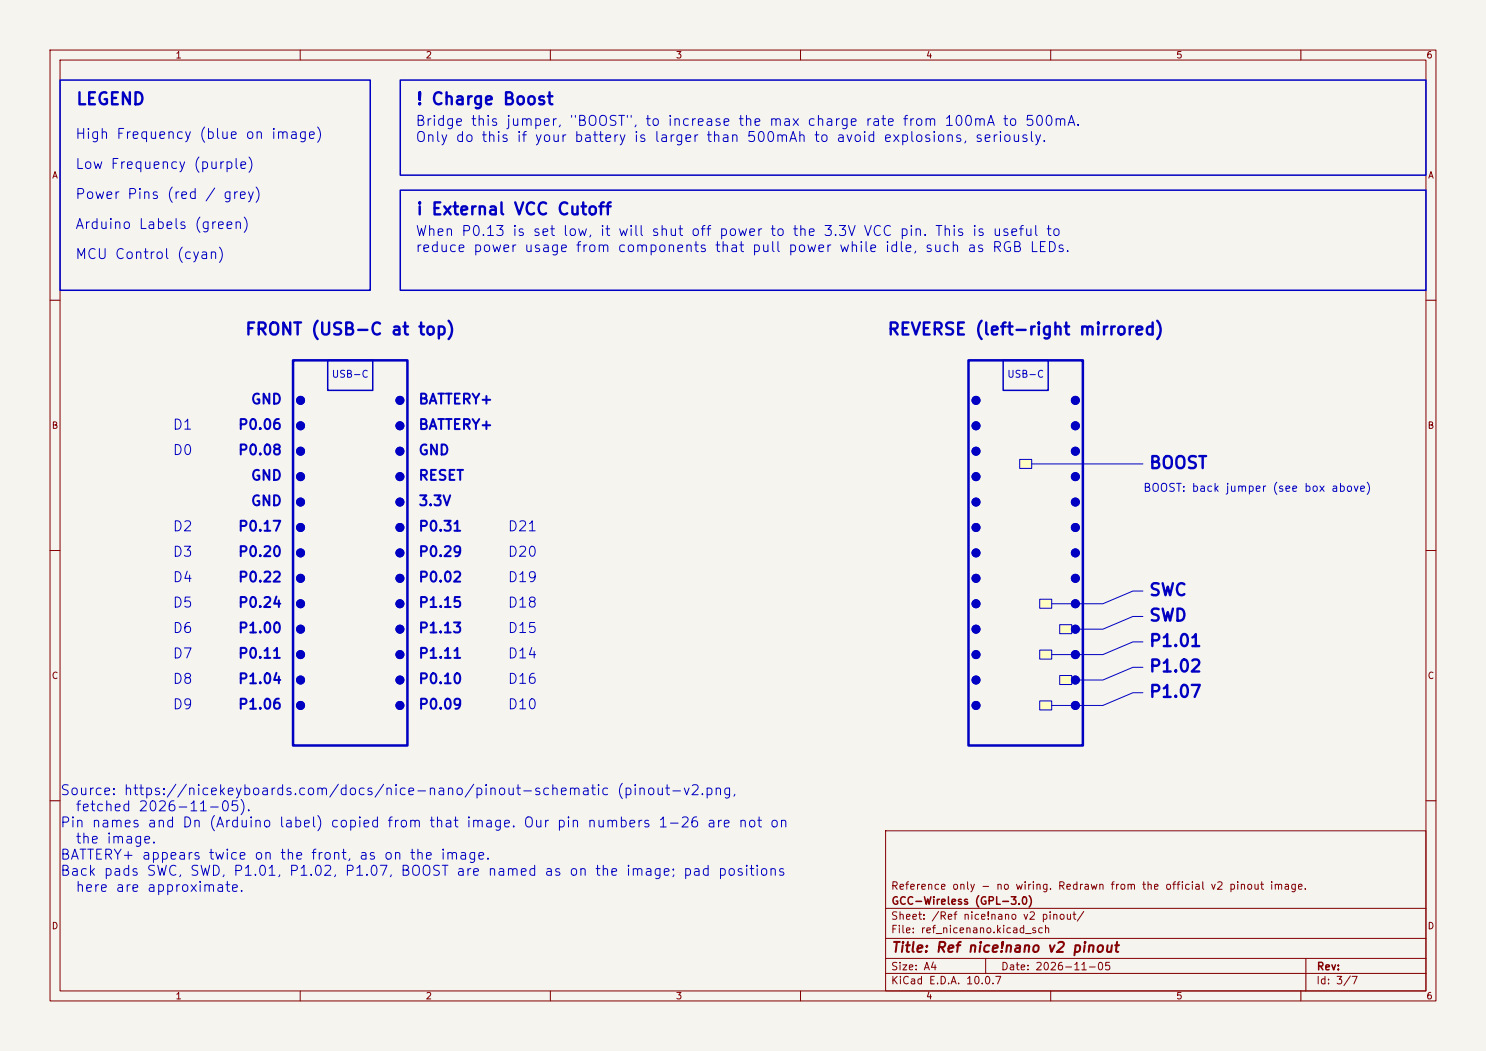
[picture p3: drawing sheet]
<svg xmlns="http://www.w3.org/2000/svg" width="297mm" height="210mm" viewBox="0 0 297 210" stroke-linecap="round" stroke-linejoin="round" font-family="sans-serif">
<path d="M0 0h297v210h-297z" fill="#f5f4ef" stroke="#f5f4ef" stroke-width=".2"/>
<g fill="none" stroke="#840000" stroke-width=".2">
<path d="M10 10h277v190h-277zM12 12h273v186h-273zM60 10v2M110 10v2M160 10v2M210 10v2M260 10v2M10 60h2M285 60h2M10 110h2M285 110h2M10 160h2"/>
<path d="M177 166h108v32h-108zM285 160h2M60 198v2M110 198v2M160 198v2M177 194.5h108M177 191.5h108M177 187.5h108M177 181.5h108M197 191.5v3M210 198v2M260 198v2"/>
<path d="M261 191.5v6.5"/>
</g>
<g fill="#0000c2" stroke="#0000c2" stroke-width=".2">
<circle cx="79.9" cy="120.6" r=".8"/>
<circle cx="79.9" cy="130.8" r=".8"/>
<circle cx="79.9" cy="135.9" r=".8"/>
<circle cx="60.1" cy="141" r=".8"/>
<circle cx="79.9" cy="141" r=".8"/>
<circle cx="79.9" cy="80" r=".8"/>
<circle cx="79.9" cy="85.1" r=".8"/>
<circle cx="79.9" cy="90.2" r=".8"/>
<circle cx="60.1" cy="80" r=".8"/>
<circle cx="60.1" cy="120.6" r=".8"/>
<circle cx="60.1" cy="125.7" r=".8"/>
<circle cx="60.1" cy="130.8" r=".8"/>
<circle cx="60.1" cy="135.9" r=".8"/>
<circle cx="60.1" cy="85.1" r=".8"/>
<circle cx="79.9" cy="125.7" r=".8"/>
<circle cx="60.1" cy="90.2" r=".8"/>
<circle cx="60.1" cy="95.2" r=".8"/>
<circle cx="60.1" cy="100.3" r=".8"/>
<circle cx="60.1" cy="105.4" r=".8"/>
<circle cx="60.1" cy="110.5" r=".8"/>
<circle cx="195.1" cy="85.1" r=".8"/>
<circle cx="195.1" cy="100.3" r=".8"/>
<circle cx="195.1" cy="105.4" r=".8"/>
<circle cx="195.1" cy="110.5" r=".8"/>
<circle cx="195.1" cy="115.6" r=".8"/>
<circle cx="195.1" cy="120.6" r=".8"/>
<circle cx="195.1" cy="125.7" r=".8"/>
<circle cx="195.1" cy="130.8" r=".8"/>
<circle cx="195.1" cy="135.9" r=".8"/>
<circle cx="195.1" cy="141" r=".8"/>
<circle cx="60.1" cy="115.6" r=".8"/>
<circle cx="214.9" cy="80" r=".8"/>
<circle cx="214.9" cy="85.1" r=".8"/>
<circle cx="195.1" cy="80" r=".8"/>
<circle cx="195.1" cy="90.2" r=".8"/>
<circle cx="214.9" cy="90.2" r=".8"/>
<circle cx="195.1" cy="95.2" r=".8"/>
<circle cx="214.9" cy="95.2" r=".8"/>
</g>
<path d="M203.8 91.8h2.4v1.8h-2.4z" fill="#ffffc2"/>
<g fill="#0000c2" stroke="#0000c2" stroke-width=".2">
<circle cx="214.9" cy="100.3" r=".8"/>
<circle cx="214.9" cy="105.4" r=".8"/>
<circle cx="214.9" cy="110.5" r=".8"/>
<circle cx="214.9" cy="115.6" r=".8"/>
<circle cx="214.9" cy="120.6" r=".8"/>
<circle cx="214.9" cy="130.8" r=".8"/>
<circle cx="214.9" cy="135.9" r=".8"/>
<circle cx="214.9" cy="141" r=".8"/>
</g>
<path d="M211.8 135h2.4v1.8h-2.4z" fill="#ffffc2"/>
<g fill="#0000c2" stroke="#0000c2" stroke-width=".2">
<circle cx="79.9" cy="95.2" r=".8"/>
<circle cx="79.9" cy="100.3" r=".8"/>
<circle cx="79.9" cy="105.4" r=".8"/>
<circle cx="79.9" cy="110.5" r=".8"/>
<circle cx="79.9" cy="115.6" r=".8"/>
<circle cx="214.9" cy="125.7" r=".8"/>
</g>
<g fill="#ffffc2">
<path d="M207.8 119.7h2.4v1.8h-2.4z"/>
<path d="M211.8 124.8h2.4v1.8h-2.4z"/>
<path d="M207.8 129.9h2.4v1.8h-2.4z"/>
<path d="M207.8 140.1h2.4v1.8h-2.4z"/>
</g>
<path d="M58.6 72h22.8v77h-22.8zM193.6 72h22.8v77h-22.8z" fill="none" stroke="#0000c2" stroke-width=".5"/>
<g fill="none" stroke="#0000c2" stroke-width=".2">
<path d="M203.8 91.8h2.4v1.8h-2.4zM206.2 92.7h22.2M207.8 119.7h2.4v1.8h-2.4zM228.4 118.1h-2l-6 2.5h-10.2M207.8 129.9h2.4v1.8h-2.4zM211.8 135h2.4v1.8h-2.4zM211.8 124.8h2.4v1.8h-2.4zM228.4 133.3h-2l-6 2.6h-6.2M228.4 138.4h-2l-6 2.6h-10.2M228.4 123.2h-2l-6 2.5h-6.2M228.4 128.3h-2l-6 2.5h-10.2M207.8 140.1h2.4v1.8h-2.4z"/>
<circle cx="60.1" cy="80" r=".8"/>
<circle cx="79.9" cy="80" r=".8"/>
<circle cx="195.1" cy="80" r=".8"/>
<circle cx="214.9" cy="80" r=".8"/>
<circle cx="60.1" cy="85.1" r=".8"/>
<circle cx="60.1" cy="90.2" r=".8"/>
<circle cx="60.1" cy="95.2" r=".8"/>
<circle cx="79.9" cy="85.1" r=".8"/>
<circle cx="79.9" cy="90.2" r=".8"/>
<circle cx="79.9" cy="95.2" r=".8"/>
<circle cx="195.1" cy="95.2" r=".8"/>
<circle cx="195.1" cy="85.1" r=".8"/>
<circle cx="195.1" cy="90.2" r=".8"/>
<circle cx="214.9" cy="90.2" r=".8"/>
<circle cx="214.9" cy="85.1" r=".8"/>
<circle cx="214.9" cy="95.2" r=".8"/>
<circle cx="60.1" cy="110.5" r=".8"/>
<circle cx="60.1" cy="115.6" r=".8"/>
<circle cx="60.1" cy="105.4" r=".8"/>
<circle cx="60.1" cy="100.3" r=".8"/>
<circle cx="79.9" cy="110.5" r=".8"/>
<circle cx="79.9" cy="100.3" r=".8"/>
<circle cx="79.9" cy="115.6" r=".8"/>
<circle cx="79.9" cy="105.4" r=".8"/>
<circle cx="195.1" cy="105.4" r=".8"/>
<circle cx="195.1" cy="110.5" r=".8"/>
<circle cx="195.1" cy="100.3" r=".8"/>
<circle cx="195.1" cy="115.6" r=".8"/>
<circle cx="214.9" cy="100.3" r=".8"/>
<circle cx="214.9" cy="110.5" r=".8"/>
<circle cx="214.9" cy="115.6" r=".8"/>
<circle cx="214.9" cy="105.4" r=".8"/>
<circle cx="60.1" cy="120.6" r=".8"/>
<circle cx="60.1" cy="125.7" r=".8"/>
<circle cx="60.1" cy="130.8" r=".8"/>
<circle cx="60.1" cy="135.9" r=".8"/>
<circle cx="79.9" cy="125.7" r=".8"/>
<circle cx="79.9" cy="120.6" r=".8"/>
<circle cx="79.9" cy="130.8" r=".8"/>
<circle cx="79.9" cy="135.9" r=".8"/>
<circle cx="195.1" cy="125.7" r=".8"/>
<circle cx="195.1" cy="120.6" r=".8"/>
<circle cx="195.1" cy="130.8" r=".8"/>
<circle cx="195.1" cy="135.9" r=".8"/>
<circle cx="214.9" cy="125.7" r=".8"/>
<circle cx="214.9" cy="120.6" r=".8"/>
<circle cx="214.9" cy="135.9" r=".8"/>
<circle cx="214.9" cy="130.8" r=".8"/>
<circle cx="60.1" cy="141" r=".8"/>
<circle cx="79.9" cy="141" r=".8"/>
<circle cx="195.1" cy="141" r=".8"/>
<circle cx="214.9" cy="141" r=".8"/>
</g>
<path d="M12 16h62v42h-62zM80 16h205v19h-205zM80 38h205v20h-205zM65.5 72h9v6h-9zM200.5 72h9v6h-9z" fill="none" stroke="#0000c2" stroke-width=".3"/>
<g font-size="2.4" fill="#0000c2">
<text x="15.1" y="21.6">LEGEND</text>
<text x="83.1" y="21.6">! Charge Boost</text>
<text x="83.1" y="43.6">i External VCC Cutoff</text>
<text x="48.8" y="67.6">FRONT (USB-C at top)</text>
<text x="177.2" y="67.6">REVERSE (left-right mirrored)</text>
<text x="229.5" y="94.3">BOOST</text>
<text x="229.5" y="119.7">SWC</text>
<text x="229.5" y="124.7">SWD</text>
<text x="229.5" y="129.8">P1.01</text>
<text x="229.5" y="134.9">P1.02</text>
<text x="229.5" y="140">P1.07</text>
</g>
<g font-size="2" fill="#0000c2">
<text x="14.9" y="28.3">High Frequency (blue on image)</text>
<text x="82.9" y="25.7">Bridge this jumper, &quot;BOOST&quot;, to increase the max charge rate from 100mA to 500mA.</text>
<text x="82.9" y="28.9">Only do this if your battery is larger than 500mAh to avoid explosions, seriously.</text>
<text x="14.9" y="34.3">Low Frequency (purple)</text>
<text x="14.9" y="40.3">Power Pins (red / grey)</text>
<text x="14.9" y="46.3">Arduino Labels (green)</text>
<text x="82.9" y="47.7">When P0.13 is set low, it will shut off power to the 3.3V VCC pin. This is useful to</text>
<text x="14.9" y="52.3">MCU Control (cyan)</text>
<text x="82.9" y="50.9">reduce power usage from components that pull power while idle, such as RGB LEDs.</text>
<text x="50" y="81.3">GND</text>
<text x="83.5" y="81.3">BATTERY+</text>
<text x="34.4" y="86.4">D1</text>
<text x="47.4" y="86.3">P0.06</text>
<text x="83.5" y="86.3">BATTERY+</text>
<text x="34.4" y="91.4">D0</text>
<text x="47.4" y="91.4">P0.08</text>
<text x="83.5" y="91.4">GND</text>
<text x="50" y="96.5">GND</text>
<text x="50" y="101.6">GND</text>
<text x="83.5" y="96.5">RESET</text>
<text x="83.5" y="101.6">3.3V</text>
<text x="34.4" y="106.7">D2</text>
<text x="47.4" y="106.7">P0.17</text>
<text x="83.5" y="106.7">P0.31</text>
<text x="101.3" y="106.7">D21</text>
<text x="34.4" y="111.8">D3</text>
<text x="47.4" y="111.7">P0.20</text>
<text x="83.5" y="111.7">P0.29</text>
<text x="101.3" y="111.8">D20</text>
<text x="34.4" y="116.8">D4</text>
<text x="47.4" y="116.8">P0.22</text>
<text x="83.5" y="116.8">P0.02</text>
<text x="101.3" y="116.8">D19</text>
<text x="34.4" y="121.9">D5</text>
<text x="47.4" y="121.9">P0.24</text>
<text x="83.5" y="121.9">P1.15</text>
<text x="101.3" y="121.9">D18</text>
<text x="34.4" y="127">D6</text>
<text x="47.4" y="127">P1.00</text>
<text x="83.5" y="127">P1.13</text>
<text x="101.3" y="127">D15</text>
<text x="34.4" y="132.1">D7</text>
<text x="34.4" y="137.2">D8</text>
<text x="47.4" y="132.1">P0.11</text>
<text x="47.4" y="137.1">P1.04</text>
<text x="83.5" y="132.1">P1.11</text>
<text x="83.5" y="137.1">P0.10</text>
<text x="101.3" y="132.1">D14</text>
<text x="101.3" y="137.2">D16</text>
<text x="34.4" y="142.2">D9</text>
<text x="47.4" y="142.2">P1.06</text>
<text x="83.5" y="142.2">P0.09</text>
<text x="101.3" y="142.2">D10</text>
<text x="11.9" y="159.4">Source: https://nicekeyboards.com/docs/nice-nano/pinout-schematic (pinout-v2.png,</text>
<text x="11.9" y="165.8">Pin names and Dn (Arduino label) copied from that image. Our pin numbers 1-26 are not on</text>
<text x="14.9" y="162.6">fetched 2026-11-05).</text>
<text x="11.9" y="172.3">BATTERY+ appears twice on the front, as on the image.</text>
<text x="14.9" y="169.1">the image.</text>
<text x="11.9" y="175.5">Back pads SWC, SWD, P1.01, P1.02, P1.07, BOOST are named as on the image; pad positions</text>
<text x="14.9" y="178.7">here are approximate.</text>
</g>
<text font-size="2" fill="#840000" x="178" y="190.8">Title: Ref nice!nano v2 pinout</text>
<text font-size="1.6" fill="#0000c2" x="228.4" y="98.7">BOOST: back jumper (see box above)</text>
<g font-size="1.5" fill="#840000">
<text x="178" y="178.1">Reference only - no wiring. Redrawn from the official v2 pinout image.</text>
<text x="178" y="184.1">Sheet: /Ref nice!nano v2 pinout/</text>
<text x="178" y="181.1">GCC-Wireless (GPL-3.0)</text>
<text x="178" y="186.8">File: ref_nicenano.kicad_sch</text>
<text x="178" y="197">KiCad E.D.A. 10.0.7</text>
<text x="178" y="194.2">Size: A4</text>
<text x="200" y="194.2">Date: 2026-11-05</text>
<text x="263" y="197">Id: 3/7</text>
<text x="263" y="194.2">Rev:</text>
</g>
<g font-size="1.4" fill="#0000c2">
<text x="66.2" y="75.8">USB-C</text>
<text x="201.2" y="75.8">USB-C</text>
</g>
<g font-size="1.3" fill="#840000">
<text x="35" y="12">1</text>
<text x="85" y="12">2</text>
<text x="135" y="12">3</text>
<text x="185" y="12">4</text>
<text x="235" y="12">5</text>
<text x="285" y="12">6</text>
<text x="10.3" y="36">A</text>
<text x="285.3" y="36">A</text>
<text x="10.2" y="86">B</text>
<text x="285.2" y="86">B</text>
<text x="10.2" y="136">C</text>
<text x="285.2" y="136">C</text>
<text x="10.2" y="186">D</text>
<text x="285.2" y="186">D</text>
<text x="35" y="200">1</text>
<text x="85" y="200">2</text>
<text x="135" y="200">3</text>
<text x="185" y="200">4</text>
<text x="235" y="200">5</text>
<text x="285" y="200">6</text>
</g>
</svg>
